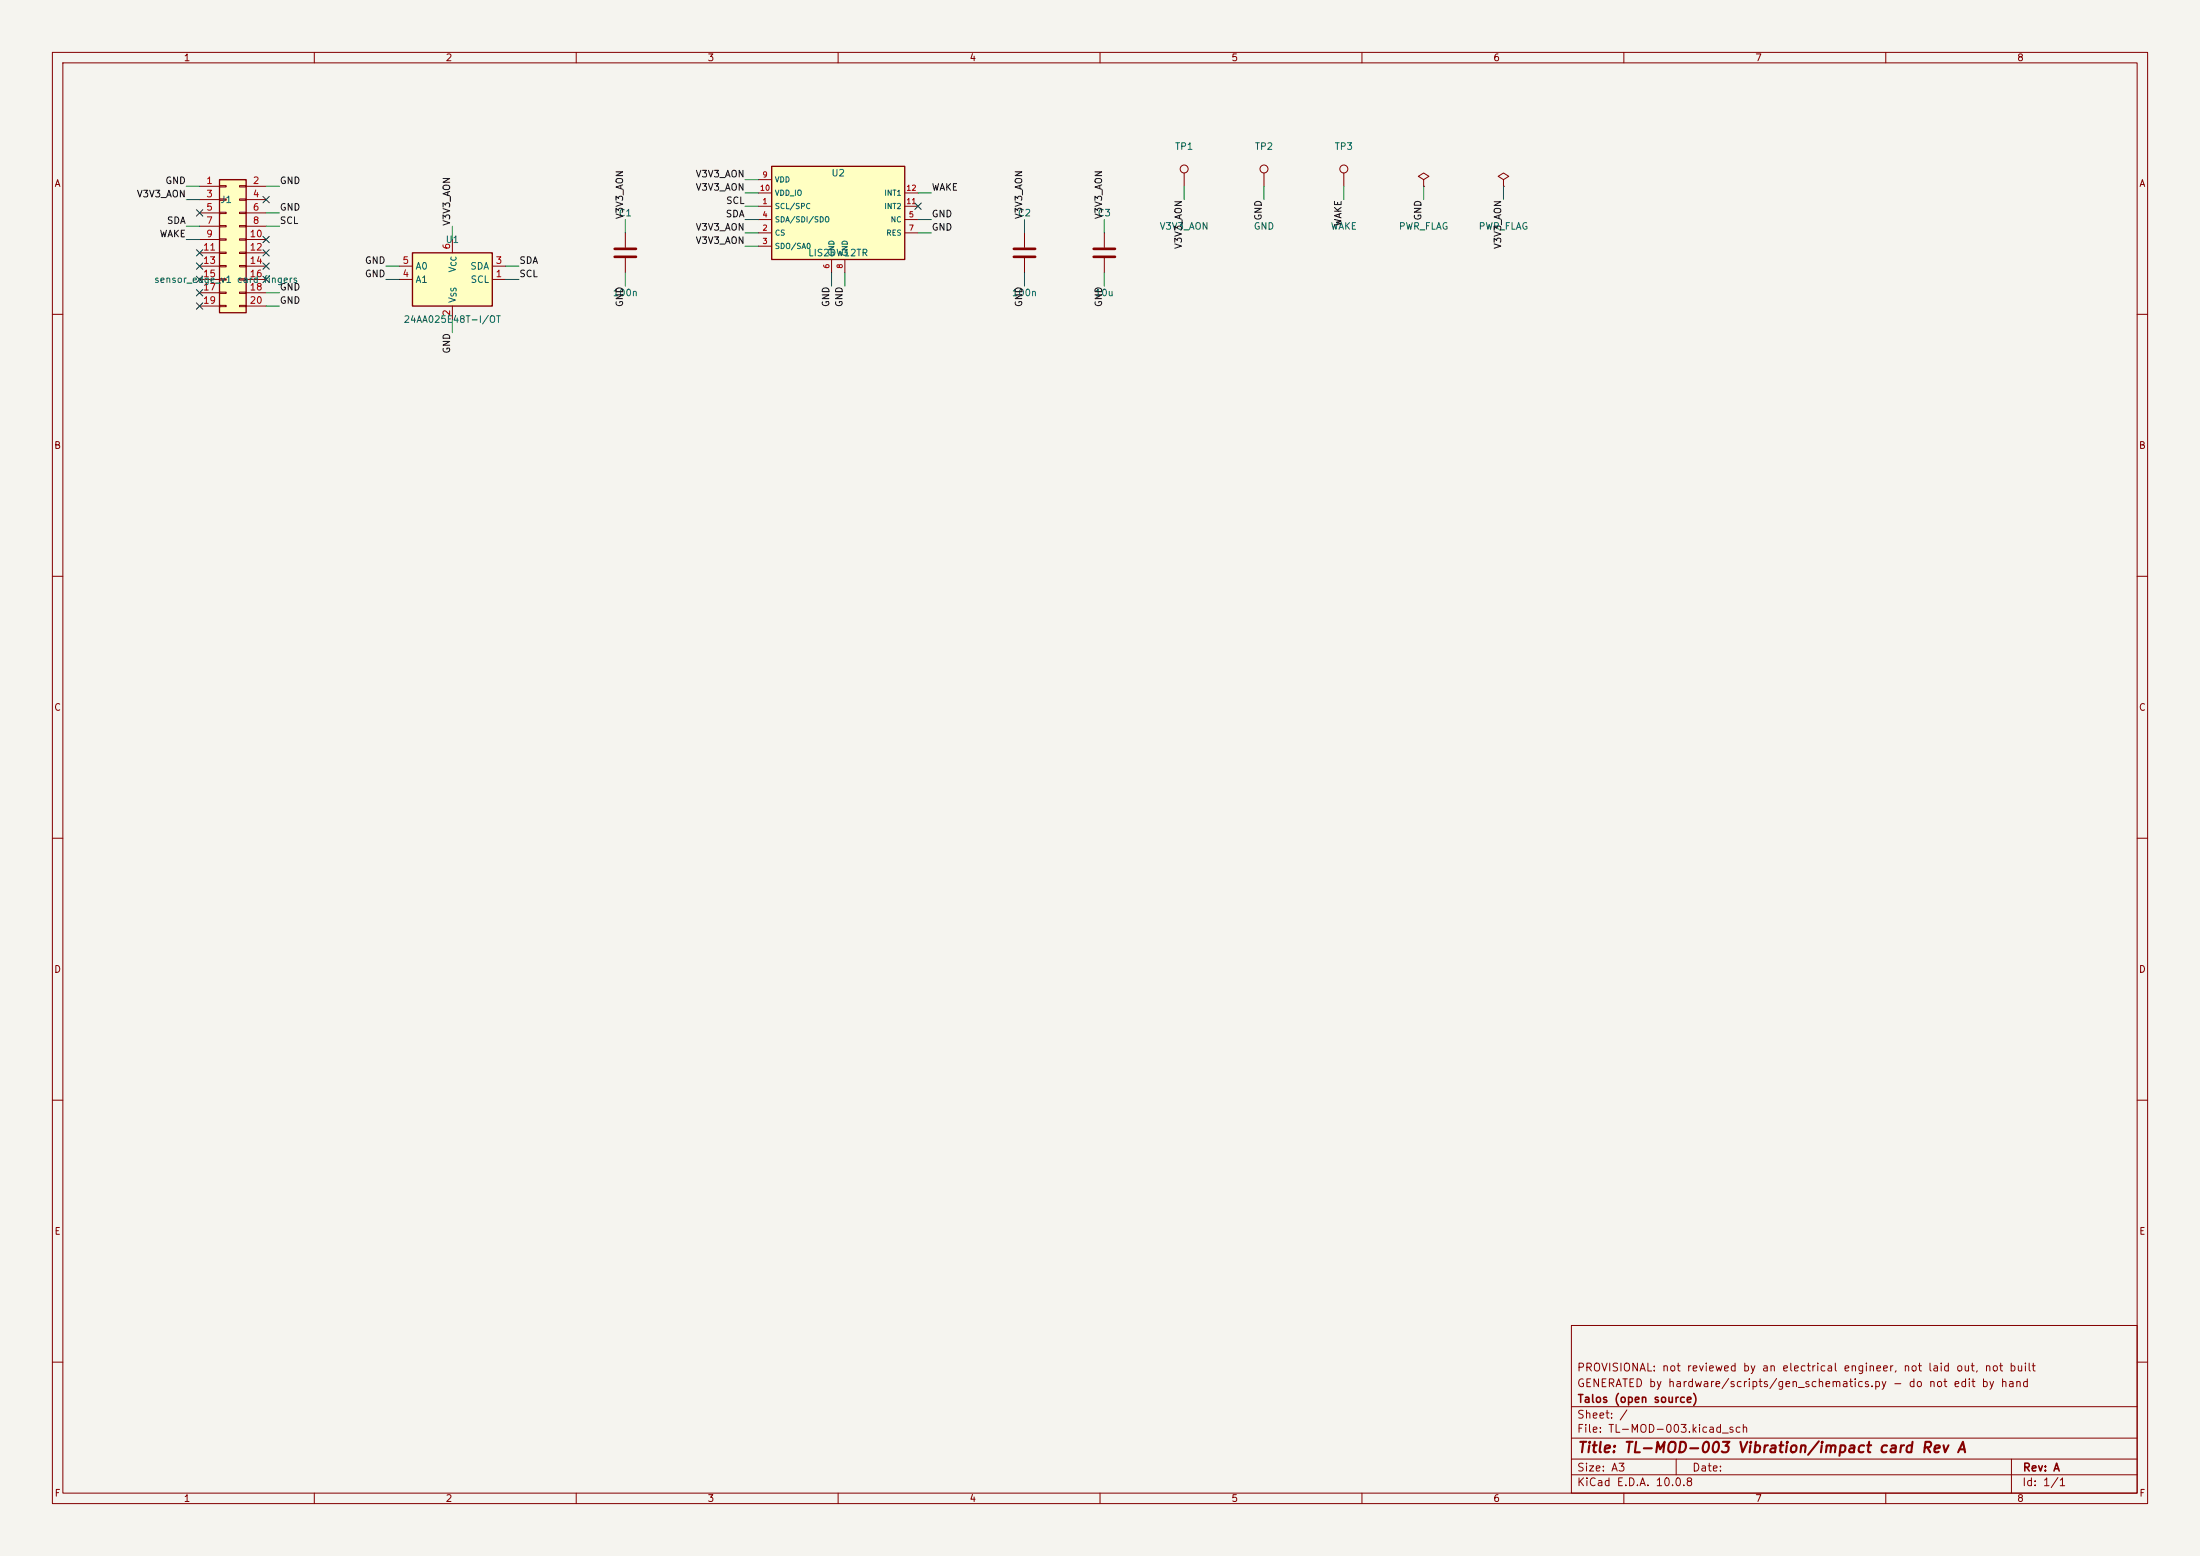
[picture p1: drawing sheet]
<svg xmlns="http://www.w3.org/2000/svg" width="420mm" height="297mm" viewBox="0 0 420 297" stroke-linecap="round" stroke-linejoin="round" font-family="sans-serif">
<path d="M0 0h420v297h-420z" fill="#f5f4ef" stroke="#f5f4ef" stroke-width=".19"/>
<g fill="none" stroke="#840000" stroke-width=".19">
<path d="M10 10h400v277h-400zM12 12h396v273h-396zM60 10v2M110 10v2M160 10v2M210 10v2M260 10v2M310 10v2M360 10v2M256.5 33v2.6M119.4 44.5v2.7M119.4 49.3v2.8"/>
<path d="M10 60h2M408 60h2M10 110h2M408 110h2M10 160h2M408 160h2M10 210h2M408 210h2M300 253h108v32h-108zM10 260h2M300 278.5h108M300 274.5h108"/>
<path d="M300 268.5h108M320 278.5v3M384 278.5v6.5M408 260h2M60 285v2M110 285v2M160 285v2M210 285v2M260 285v2M300 281.5h108M310 285v2M360 285v2"/>
<circle cx="256.5" cy="32.3" r=".76"/>
</g>
<path d="M117.3 47.5h4.1M117.3 49h4.1" fill="none" stroke="#840000" stroke-width=".51"/>
<path d="M78.7 48.3h15.3v10.1h-15.3z" fill="#ffffc2"/>
<path d="M78.7 48.3h15.3v10.1h-15.3z" fill="none" stroke="#840000" stroke-width=".25"/>
<path d="M76.2 53.3h2.5M76.2 50.8h2.5M86.4 45.7v2.6M86.4 58.4v2.6M94 53.3h2.5M94 50.8h2.5" fill="none" stroke="#840000" stroke-width=".19"/>
<path d="M147.3 31.8h25.4v17.7h-25.4z" fill="#ffffc2"/>
<path d="M147.3 31.8h25.4v17.7h-25.4z" fill="none" stroke="#840000" stroke-width=".25"/>
<g fill="none" stroke="#840000" stroke-width=".19">
<path d="M144.8 39.4h2.5M144.8 34.3h2.5M144.8 36.8h2.5M172.7 39.4h2.6M172.7 36.8h2.6M226.1 33v2.6M241.3 33v2.6M287 34.3l1-.6-1-.7-1 .7 1 .6v1.3M287 35.6h.1M144.8 44.5h2.5M144.8 47h2.5M144.8 41.9h2.5"/>
<path d="M158.7 49.5v2.6M161.3 49.5v2.6M172.7 44.5h2.6M172.7 41.9h2.6M195.6 44.5v2.7M195.6 49.3v2.8M210.8 44.5v2.7M210.8 49.3v2.8"/>
<circle cx="226.1" cy="32.3" r=".76"/>
<circle cx="241.3" cy="32.3" r=".76"/>
</g>
<path d="M193.5 47.5h4.1M193.5 49h4.1M208.8 47.5h4.1M208.8 49h4.1" fill="none" stroke="#840000" stroke-width=".51"/>
<path d="M41.9 34.3h5.1v25.4h-5.1z" fill="#ffffc2"/>
<path d="M41.9 34.3h5.1v25.4h-5.1z" fill="none" stroke="#840000" stroke-width=".25"/>
<g fill="none" stroke="#840000" stroke-width=".19">
<path d="M38.1 35.6h3.8M38.1 38.1h3.8M41.9 35.4h1.3v.3h-1.3zM41.9 38h1.3v.2h-1.3zM45.7 35.4h1.3v.3h-1.3zM45.7 38h1.3v.2h-1.3zM47 35.6h3.8M47 38.1h3.8M271.8 34.3l1-.6-1-.7-1 .7 1 .6v1.3M271.8 35.6h.1M38.1 40.6h3.8M38.1 43.2h3.8"/>
<path d="M38.1 45.7h3.8M38.1 48.3h3.8M38.1 50.8h3.8M38.1 53.3h3.8M38.1 55.9h3.8M38.1 58.4h3.8M41.9 40.5h1.3v.3h-1.3zM41.9 43.1h1.3v.2h-1.3zM41.9 45.6h1.3v.2h-1.3zM41.9 48.1h1.3v.3h-1.3zM41.9 50.7h1.3v.2h-1.3zM41.9 53.2h1.3v.3h-1.3z"/>
<path d="M41.9 55.8h1.3v.2h-1.3zM41.9 58.3h1.3v.2h-1.3zM45.7 40.5h1.3v.3h-1.3zM45.7 43.1h1.3v.2h-1.3zM45.7 45.6h1.3v.2h-1.3zM45.7 48.1h1.3v.3h-1.3zM45.7 50.7h1.3v.2h-1.3zM45.7 53.2h1.3v.3h-1.3zM45.7 55.8h1.3v.2h-1.3zM45.7 58.3h1.3v.2h-1.3zM47 40.6h3.8M47 43.2h3.8"/>
<path d="M47 45.7h3.8M47 48.3h3.8M47 50.8h3.8M47 53.3h3.8M47 55.9h3.8M47 58.4h3.8"/>
</g>
<g fill="none" stroke="#009600" stroke-width=".19">
<path d="M35.6 35.6h2.5M35.6 38.1h2.5M50.8 35.6h2.5M142.2 34.3h2.6M142.2 36.8h2.6M142.2 39.4h2.6M175.3 36.8h2.5M226.1 35.6v2.5M241.3 35.6v2.5M256.5 35.6v2.5M271.8 35.6v2.5M287 35.6v2.5"/>
<path d="M35.6 43.2h2.5M35.6 45.7h2.5M50.8 40.6h2.5M50.8 43.2h2.5M50.8 58.4h2.5M50.8 55.9h2.5M73.7 50.8h2.5M73.7 53.3h2.5M86.4 43.2v2.5M96.5 50.8h2.6M96.5 53.3h2.6M119.4 41.9v2.6"/>
<path d="M119.4 52.1v2.5M142.2 41.9h2.6M142.2 44.5h2.6M142.2 47h2.6M158.7 52.1v2.5M161.3 52.1v2.5M175.3 41.9h2.5M175.3 44.5h2.5M195.6 41.9v2.6M195.6 52.1v2.5M210.8 41.9v2.6M210.8 52.1v2.5"/>
<path d="M86.4 61v2.5"/>
</g>
<g fill="none" stroke="#000084" stroke-width=".19">
<path d="M50.2 37.5l1.2 1.2M51.4 37.5l-1.2 1.2M174.7 38.8l1.2 1.2M175.9 38.8l-1.2 1.2M37.5 40l1.2 1.2M37.5 47.7l1.2 1.2M37.5 55.3l1.2 1.2M37.5 50.2l1.2 1.2M37.5 52.7l1.2 1.2M37.5 57.8l1.2 1.2M38.7 50.2l-1.2 1.2M38.7 40l-1.2 1.2"/>
<path d="M38.7 57.8l-1.2 1.2M38.7 47.7l-1.2 1.2M38.7 55.3l-1.2 1.2M38.7 52.7l-1.2 1.2M50.2 50.2l1.2 1.2M50.2 45.1l1.2 1.2M50.2 47.7l1.2 1.2M50.2 52.7l1.2 1.2M51.4 50.2l-1.2 1.2M51.4 45.1l-1.2 1.2M51.4 47.7l-1.2 1.2M51.4 52.7l-1.2 1.2"/>
</g>
<text font-size="2" fill="#840000" x="301" y="277.8">Title: TL-MOD-003 Vibration/impact card Rev A</text>
<g font-size="1.5" fill="#840000">
<text x="300.9" y="262.1">PROVISIONAL: not reviewed by an electrical engineer, not laid out, not built</text>
<text x="300.9" y="265.1">GENERATED by hardware/scripts/gen_schematics.py - do not edit by hand</text>
<text x="301" y="268.1">Talos (open source)</text>
<text x="300.9" y="273.8">File: TL-MOD-003.kicad_sch</text>
<text x="300.9" y="271.1">Sheet: /</text>
<text x="300.9" y="281.2">Size: A3</text>
<text x="322.9" y="281.2">Date:</text>
<text x="386" y="281.2">Rev: A</text>
<text x="300.9" y="284">KiCad E.D.A. 10.0.8</text>
<text x="385.9" y="284">Id: 1/1</text>
</g>
<g font-size="1.3" fill="#840000">
<text x="35" y="12">1</text>
<text x="85" y="12">2</text>
<text x="135" y="12">3</text>
<text x="185" y="12">4</text>
<text x="235" y="12">5</text>
<text x="285" y="12">6</text>
<text x="335" y="12">7</text>
<text x="385" y="12">8</text>
<text x="10.3" y="36">A</text>
<text x="408.3" y="36">A</text>
<text x="10.2" y="86">B</text>
<text x="408.2" y="86">B</text>
<text x="10.2" y="136">C</text>
<text x="408.2" y="136">C</text>
<text x="10.2" y="186">D</text>
<text x="408.2" y="186">D</text>
<text x="10.3" y="236">E</text>
<text x="408.3" y="236">E</text>
<text x="10.3" y="286">F</text>
<text x="35" y="287">1</text>
<text x="85" y="287">2</text>
<text x="135" y="287">3</text>
<text x="185" y="287">4</text>
<text x="235" y="287">5</text>
<text x="285" y="287">6</text>
<text x="335" y="287">7</text>
<text x="385" y="287">8</text>
<text x="408.3" y="286">F</text>
</g>
<g font-size="1.3" fill="#006464">
<text x="224.2" y="28.9">TP1</text>
<text x="239.4" y="28.9">TP2</text>
<text x="254.7" y="28.9">TP3</text>
<text x="158.6" y="34">U2</text>
<text x="42" y="39.1">J1</text>
<text x="118" y="41.6">C1</text>
<text x="194.2" y="41.6">C2</text>
<text x="209.5" y="41.6">C3</text>
<text x="85" y="46.7">U1</text>
<text x="221.3" y="44.1">V3V3_AON</text>
<text x="239.2" y="44.1">GND</text>
<text x="253.9" y="44.1">WAKE</text>
<text x="266.9" y="44.1">PWR_FLAG</text>
<text x="282.2" y="44.1">PWR_FLAG</text>
<text x="79.2" y="51.8">A0</text>
<text x="87.3" y="52.1" transform="rotate(-90 87.3 52.1)">V</text>
<text x="89.7" y="51.8">SDA</text>
<text x="154.2" y="49.2">LIS2DW12TR</text>
<text x="29.3" y="54.3">sensor_edge_v1 card fingers</text>
<text x="79.2" y="54.3">A1</text>
<text x="87.3" y="57.9" transform="rotate(-90 87.3 57.9)">V</text>
<text x="89.7" y="54.3">SCL</text>
<text x="116.9" y="56.8">100n</text>
<text x="193.1" y="56.8">100n</text>
<text x="208.9" y="56.8">10u</text>
<text x="76.9" y="61.9">24AA025E48T-I/OT</text>
</g>
<g font-size="1.3" fill="#0f0f0f">
<text x="31.5" y="35.4">GND</text>
<text x="53.3" y="35.4">GND</text>
<text x="132.7" y="34.2">V3V3_AON</text>
<text x="26" y="38">V3V3_AON</text>
<text x="53.3" y="40.5">GND</text>
<text x="119.3" y="41.9" transform="rotate(-90 119.3 41.9)">V3V3_AON</text>
<text x="132.7" y="36.7">V3V3_AON</text>
<text x="138.4" y="41.8">SDA</text>
<text x="138.5" y="39.2">SCL</text>
<text x="177.8" y="41.8">GND</text>
<text x="177.8" y="36.7">WAKE</text>
<text x="195.5" y="41.9" transform="rotate(-90 195.5 41.9)">V3V3_AON</text>
<text x="210.7" y="41.9" transform="rotate(-90 210.7 41.9)">V3V3_AON</text>
<text x="30.4" y="45.6">WAKE</text>
<text x="31.8" y="43.1">SDA</text>
<text x="53.3" y="43.1">SCL</text>
<text x="86.2" y="43.2" transform="rotate(-90 86.2 43.2)">V3V3_AON</text>
<text x="132.7" y="46.9">V3V3_AON</text>
<text x="132.7" y="44.3">V3V3_AON</text>
<text x="177.8" y="44.3">GND</text>
<text x="225.9" y="47.6" transform="rotate(-90 225.9 47.6)">V3V3_AON</text>
<text x="241.2" y="42.2" transform="rotate(-90 241.2 42.2)">GND</text>
<text x="256.4" y="43.3" transform="rotate(-90 256.4 43.3)">WAKE</text>
<text x="271.7" y="42.2" transform="rotate(-90 271.7 42.2)">GND</text>
<text x="286.9" y="47.6" transform="rotate(-90 286.9 47.6)">V3V3_AON</text>
<text x="69.6" y="53.2">GND</text>
<text x="69.6" y="50.7">GND</text>
<text x="99" y="53.2">SCL</text>
<text x="99" y="50.7">SDA</text>
<text x="53.3" y="58.3">GND</text>
<text x="53.3" y="55.8">GND</text>
<text x="119.3" y="58.7" transform="rotate(-90 119.3 58.7)">GND</text>
<text x="158.6" y="58.7" transform="rotate(-90 158.6 58.7)">GND</text>
<text x="161.2" y="58.7" transform="rotate(-90 161.2 58.7)">GND</text>
<text x="195.5" y="58.7" transform="rotate(-90 195.5 58.7)">GND</text>
<text x="210.7" y="58.7" transform="rotate(-90 210.7 58.7)">GND</text>
<text x="86.2" y="67.6" transform="rotate(-90 86.2 67.6)">GND</text>
</g>
<g font-size="1.3" fill="#a90000">
<text x="39.3" y="35.4">1</text>
<text x="48.2" y="35.4">2</text>
<text x="39.3" y="38">3</text>
<text x="39.3" y="40.5">5</text>
<text x="48.2" y="38">4</text>
<text x="48.2" y="40.5">6</text>
<text x="39.3" y="43">7</text>
<text x="39.3" y="45.6">9</text>
<text x="47.6" y="45.6">10</text>
<text x="48.2" y="43">8</text>
<text x="86.2" y="47.7" transform="rotate(-90 86.2 47.7)">6</text>
<text x="38.7" y="48.1">11</text>
<text x="38.7" y="50.7">13</text>
<text x="38.7" y="53.2">15</text>
<text x="47.6" y="48.1">12</text>
<text x="47.6" y="50.7">14</text>
<text x="47.6" y="53.2">16</text>
<text x="76.7" y="53.2">4</text>
<text x="76.7" y="50.7">5</text>
<text x="94.5" y="53.2">1</text>
<text x="94.5" y="50.7">3</text>
<text x="38.7" y="55.7">17</text>
<text x="38.7" y="58.3">19</text>
<text x="47.6" y="55.7">18</text>
<text x="47.6" y="58.3">20</text>
<text x="86.2" y="60.4" transform="rotate(-90 86.2 60.4)">2</text>
</g>
<g font-size="1" fill="#a90000">
<text x="145.5" y="34.1">9</text>
<text x="145" y="36.6">10</text>
<text x="145.5" y="39.2">1</text>
<text x="145.5" y="41.7">4</text>
<text x="172.9" y="39.2">11</text>
<text x="172.9" y="36.6">12</text>
<text x="173.4" y="41.7">5</text>
<text x="145.5" y="44.3">2</text>
<text x="145.5" y="46.8">3</text>
<text x="173.4" y="44.3">7</text>
<text x="158.6" y="51.4" transform="rotate(-90 158.6 51.4)">6</text>
<text x="161.1" y="51.4" transform="rotate(-90 161.1 51.4)">8</text>
</g>
<g font-size="1" fill="#006464">
<text x="147.8" y="35.1">VDD</text>
<text x="147.8" y="40.1">SCL/SPC</text>
<text x="147.8" y="37.6">VDD_IO</text>
<text x="168.7" y="40.1">INT2</text>
<text x="168.7" y="37.6">INT1</text>
<text x="147.8" y="45.2">CS</text>
<text x="147.8" y="47.8">SDO/SA0</text>
<text x="147.8" y="42.7">SDA/SDI/SDO</text>
<text x="169.1" y="45.2">RES</text>
<text x="169.9" y="42.7">NC</text>
<text x="87.4" y="51" transform="rotate(-90 87.4 51)">CC</text>
<text x="159.5" y="49" transform="rotate(-90 159.5 49)">GND</text>
<text x="162.1" y="49" transform="rotate(-90 162.1 49)">GND</text>
<text x="87.4" y="56.8" transform="rotate(-90 87.4 56.8)">SS</text>
</g>
</svg>
